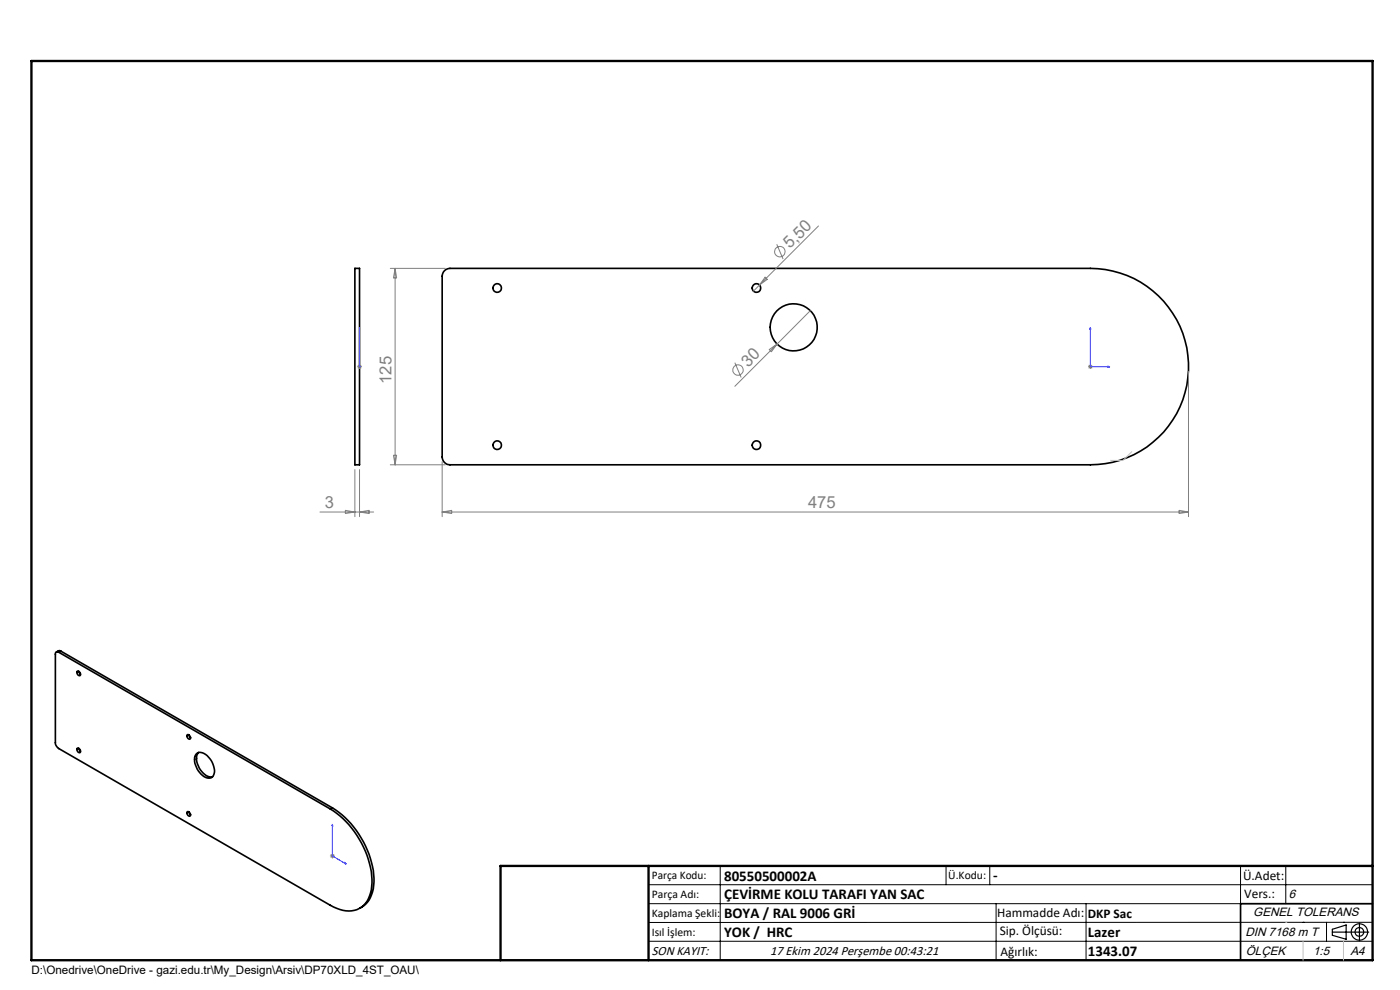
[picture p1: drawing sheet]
<svg xmlns="http://www.w3.org/2000/svg" width="297mm" height="210mm" viewBox="0 0 297 210" stroke-linecap="round" stroke-linejoin="round" font-family="sans-serif">
<g fill="none" stroke="#000" stroke-width=".35">
<path d="M75.3 56.9h1v41.7h-1zM94.3 57.4l.5-.3 .7-.2h135.8a20.8 20.8 0 0 1 20.8 20.9 20.8 20.8 0 0 1-20.8 20.8h-135.8a1.69 1.69 0 0 1-1.7-1.7v-38.3l.1-.6zM12.5 138.4a.44 .44 0 0 0-.5-.1 .44 .44 0 0 0-.3 .5v18.7a1.6 1.6 0 0 0 .8 1.3l57.6 33.2a6.1 6.1 0 0 0 6.6 .4 7.1 7.1 0 0 0 2.1-6.7 19.8 19.8 0 0 0-8.7-14.1M12.5 138.4l57.6 33.2M12.9 138.1l-.3-.1-.6 .3M12.9 138.1l-.4 .3M12.9 138.1l57.6 33.3M16.4 142.4a.6 .6 0 0 1 .6 .3 .6 .6 0 0 1-.1 .6 .65 .65 0 0 1-.5-.9zM16.4 158.7a.6 .6 0 0 1 .6 .3 .6 .6 0 0 1-.1 .7 .65 .65 0 0 1-.5-1zM16.7 142.4l.4 .6M16.7 158.7l.4 .6M39.7 156a.53 .53 0 0 1 .6 .1 .53 .53 0 0 1 0 .7l-.4-.2z"/>
<path d="M40.1 155.9l.3 .6M41.7 159.9a1.8 1.8 0 0 1 2.5 .7 4 4 0 0 1 1.1 3.8 1.28 1.28 0 0 1-2 .3 4.6 4.6 0 0 1-2-4.3zM42.1 159.6a2.91 2.91 0 0 0 .2 3.3 2.87 2.87 0 0 0 2.8 1.9M39.7 172.3a.53 .53 0 0 1 .6 .2 .53 .53 0 0 1 0 .6l-.4-.1zM40.1 172.2l.3 .6M70.5 171.4a19.5 19.5 0 0 1 8.8 15.7 6 6 0 0 1-3 5.5M70.5 171.4l-.4 .2M291.2 191.7h-28v12"/>
<circle cx="105.5" cy="61.1" r=".91"/>
<circle cx="160.5" cy="61.1" r=".92"/>
<circle cx="168.4" cy="69.4" r="5"/>
<circle cx="105.5" cy="94.4" r=".91"/>
<circle cx="160.5" cy="94.4" r=".92"/>
</g>
<g fill="none" stroke="#808080" stroke-width=".21">
<path d="M82.8 56.9h11.7M83.8 56.9v41.7M83.8 56.9l.3 2h-.6zM162.3 58.8l.5 .5-1.7 1.2zM164.8 51.8l1.3 3.2M173.6 47.9l-12.5 12.6M75.8 77.8h1M75.9 77.4l.7 .7M76.3 77.2v1.1M76.6 77.4l-.7 .7M155.9 76.9l1.3 3.2M161.1 60.5l-1.3 1.3"/>
<path d="M163.2 74.1l1.7-1.1-1.2 1.6zM164.9 73l-9 8.9M171.9 65.9l-7 7.1M230.8 77.8h1M231 77.4l.7 .7M231.3 77.2v1.1M231.7 77.4l-.7 .7M252.1 78.8v30.8M75.3 99.6v10M76.3 99.6v10M82.8 98.6h11.7M83.5 96.6h.6l-.3 2z"/>
<path d="M93.8 97.9v11.7M67.9 108.6h11.4M73.3 108.3l2 .3-2 .3zM76.3 108.6l2-.3v.6zM93.8 108.6h158.3M93.8 108.6l2-.3v.6zM250.2 108.3l1.9 .3-1.9 .3zM70 181.6h1M70.2 181.2l.7 .7M70.5 181.1v1M70.9 181.2l-.7 .7"/>
<circle cx="165.4" cy="53.4" r="1.1"/>
<circle cx="156.6" cy="78.5" r="1.1"/>
</g>
<g fill="none" stroke="#000" stroke-width=".25">
<path d="M282.6 197.7h7.8M282.6 197.1l3-.9v3l-3-.8zM288.4 195.8v3.8M106.2 203.7h185"/>
<circle cx="288.4" cy="197.7" r="1.74"/>
<circle cx="288.4" cy="197.7" r=".93"/>
</g>
<path d="M76.3 77.7v.2zM76.3 69.5v.4v-.4M76.3 77.8h.1M76.3 69.5v8.3M231.3 69.5l.1 .4h-.2zM231.3 69.5v8.3h4.2M235.1 77.7l.4 .1-.4 .1zM70.5 174.8v6.8l2.9 1.7M70.5 174.8l.1 .4-.2-.1zM73.2 183l.2 .3-.2-.1z" fill="none" stroke="#00f" stroke-width=".21"/>
<path d="M235.5 97.7h2.7M240.1 95.8l-1.9 1.9" fill="none" stroke="#c0c0c0" stroke-width=".21" stroke-dasharray="15.2 1.3 1.3 1.3" stroke-linecap="butt"/>
<g fill="none" stroke="#000" stroke-width=".21">
<path d="M137.6 187.7h153.6M137.6 191.7h153.6M137.6 199.7h153.6M152.8 183.7v20M200.7 183.7v4M210 183.7v4M211.3 191.7v12M230.4 191.7v12M263.2 183.7v20M272.8 183.7v8M276.4 195.6h.1M281.4 195.6v4.1"/>
<path d="M285 195.6h.1M291.2 195.6l-153.6 .1"/>
</g>
<path d="M6.7 12.9h284.5v190.8h-284.5zM137.6 183.7v20M291.2 183.7h-185v20" fill="none" stroke="#000" stroke-width=".5"/>
<path d="M276.4 199.7v4M285 199.7v4" fill="none" stroke="#c0c0c0" stroke-width=".21"/>
<path d="M272.8 195.6h.1" fill="none" stroke="#c0c0c0" stroke-width=".25"/>
<g fill="#00f">
<path d="M235.1 77.7l.4 .1-.4 .1zM231.3 69.5l.1 .4h-.2z"/>
<path d="M73.2 183l.2 .3-.2-.1zM70.5 174.8l.1 .4-.2-.1z"/>
<path d="M76.3 77.7v.2zM76.3 69.5v.4z"/>
</g>
<g font-size="3.5" fill="#808080">
<text x="167.6" y="52.9" transform="rotate(-45 167.6 52.9)">5,50</text>
<text x="83" y="81.4" transform="rotate(-90 83 81.4)">125</text>
<text x="158.7" y="78" transform="rotate(-45 158.7 78)">30</text>
<text x="68.9" y="107.8">3</text>
<text x="171.4" y="107.8">475</text>
</g>
<g font-size="3.2">
<text x="153.6" y="186.8">80550500002A</text>
<text x="153.6" y="190.8">ÇEVİRME KOLU TARAFI YAN SAC</text>
<text x="210.7" y="186.6">-</text>
<text x="153.6" y="194.8">BOYA / RAL 9006 GRİ</text>
<text x="153.6" y="198.8">YOK / HRC</text>
<text x="230.8" y="198.7">Lazer</text>
<text x="230.8" y="202.8">1343.07</text>
</g>
<g font-size="2.8">
<text x="263.7" y="186.7">Ü.Adet:</text>
<text x="263.9" y="190.5">Vers.:</text>
<text x="211.5" y="194.5">Hammadde Adı:</text>
<text x="230.8" y="194.7">DKP Sac</text>
<text x="138.3" y="202.6">SON KAYIT:</text>
<text x="163.4" y="202.6">17 Ekim 2024 Perşembe 00:43:21</text>
<text x="212.1" y="198.4">Sip. Ölçüsü:</text>
<text x="212.2" y="202.7">Ağırlık:</text>
</g>
<g font-size="2.6">
<text x="273.4" y="190.4">6</text>
<text x="265.9" y="194.4">GENEL TOLERANS</text>
<text x="264.2" y="198.5">DIN 7168 m T</text>
<text x="264.3" y="202.6">ÖLÇEK</text>
<text x="278.5" y="202.6">1:5</text>
<text x="286.5" y="202.6">A4</text>
</g>
<g font-size="2.5">
<text x="138.3" y="186.4">Parça Kodu:</text>
<text x="138.3" y="190.5">Parça Adı:</text>
<text x="201.2" y="186.5">Ü.Kodu:</text>
<text x="138.3" y="194.5">Kaplama Şekli:</text>
<text x="138.3" y="198.6">Isıl İşlem:</text>
<text x="6.7" y="206.7">D:\Onedrive\OneDrive - gazi.edu.tr\My_Design\Arsiv\DP70XLD_4ST_OAU\</text>
</g>
</svg>
